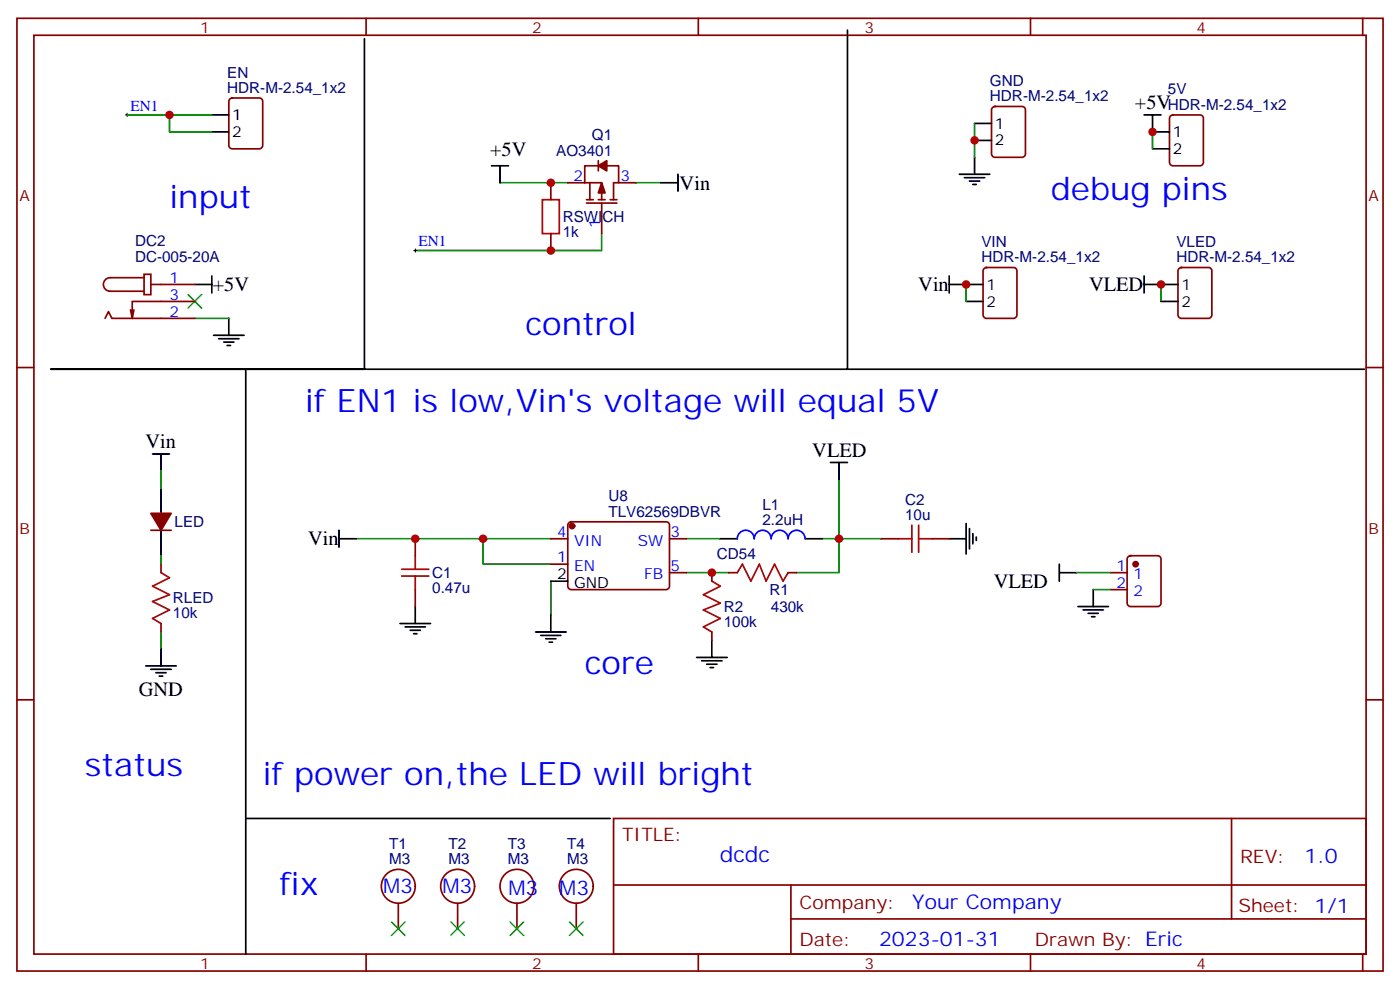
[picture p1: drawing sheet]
<svg xmlns="http://www.w3.org/2000/svg" width="291mm" height="206mm" viewBox="0 0 291 206" stroke-linecap="round" stroke-linejoin="round" font-family="sans-serif">
<g fill="none" stroke="#870000" stroke-width=".35">
<path d="M3.5 3.8h284.4v198.3h-284.4zM7.1 7.3h277.2v191.2h-277.2zM76.2 3.8v3.5M145.3 3.8v3.5M214.5 3.8v3.5M283.6 3.8v3.5M47.9 20.6l.4-.2h5.7a.71 .71 0 0 1 .7 .7v9.2a.76 .76 0 0 1-.7 .7h-5.7a.76 .76 0 0 1-.7-.7v-9.2zM114.7 38v3.6M118.2 38h3.5M121.7 38h3.5v3.6M122.8 38v3.6M124.5 34.5h-2.8v3.5"/>
<path d="M124.5 33.4v2.2M126.3 34.5h2.5v3.5h-1.1v3.6M128.8 38h3.5M206.6 22.4l.5-.2h5.6a.71 .71 0 0 1 .7 .7v9.1a.76 .76 0 0 1-.7 .7h-5.6a.76 .76 0 0 1-.7-.7v-9.1zM243.7 24.1l.4-.2h5.7a.71 .71 0 0 1 .7 .7v9.2a.76 .76 0 0 1-.7 .7h-5.7a.76 .76 0 0 1-.7-.7v-9.2zM30 57.1h1.4v4.2h-1.4zM30 57.8h-7.1a1.41 1.41 0 0 0-1.4 1.4 1.41 1.41 0 0 0 1.4 1.4h7.1M31.4 59.2h9.2M114.7 48.6v3.5M122.1 42.3h6.3M122.1 41.6h1.4M124.5 41.6h1.4"/>
<path d="M125.2 42.3v6.3M127 41.6h1.4M204.8 55.9l.5-.2h5.7a.71 .71 0 0 1 .7 .7v9.1a.76 .76 0 0 1-.7 .8h-5.7a.76 .76 0 0 1-.7-.8v-9.1zM245.4 55.9l.5-.2h5.6a.71 .71 0 0 1 .7 .7v9.1a.76 .76 0 0 1-.7 .8h-5.6a.76 .76 0 0 1-.7-.8v-9.1zM3.5 76.5h3.6M21.9 66.3l.7-1.5 .7 1.5h17.3M27.9 64.5l-.4 1.8M40.6 62.7h-13.1v3.6l-.3-1.8M284.3 76.5h3.6M31.4 110.3h4.2M33.5 117.4v1.8M86.4 112.1v3.5"/>
<path d="M114.7 112.1h3.5M114.7 117.4h3.5M118.4 108.8l.5-.2h19.7a.71 .71 0 0 1 .7 .7v12.7a.76 .76 0 0 1-.7 .7h-19.7a.76 .76 0 0 1-.7-.7v-12.7zM139.3 119.2h3.6M139.3 112.1h3.6M148.2 119.2v1.7M151.7 119.2h1.8M164 119.2h1.8M183.4 112.1h3.6M194 112.1h3.6M231.1 119.2h3.5M234.8 115.8l.5-.2h5.6a.71 .71 0 0 1 .8 .7v9.2a.76 .76 0 0 1-.8 .7h-5.6a.76 .76 0 0 1-.7-.7v-9.2z"/>
<path d="M33.5 129.8v1.7M86.4 122.7v3.5M148.2 131.5v1.8M231.1 122.7h3.5M3.5 145.6h3.6M284.3 145.6h3.6M127.7 170.3h156.6v28.2h-156.6zM256.3 170.3v20.9M76.2 198.5v3.6M82.9 188v5.3M95.2 188v5.3M107.6 188v5.3"/>
<path d="M119.9 188v5.3M127.7 184.2h156.5M145.3 198.5v3.6M164.6 191.2h119.6M164.6 184.2v14.1M214.5 198.5v3.6M283.6 198.5v3.6"/>
<circle cx="82.9" cy="184.4" r="3.5"/>
<circle cx="95.2" cy="184.4" r="3.5"/>
<circle cx="107.6" cy="184.4" r="3.5"/>
<circle cx="119.9" cy="184.4" r="3.5"/>
</g>
<g fill="none" stroke="#000" stroke-width=".35">
<path d="M176.4 6.3v70.5h-165.8h65.2v-68.8M44.1 23.9h3.5M44.1 27.4h3.5M102.3 34.5h3.5M104.1 34.5v3.5M137.6 38h3.5M141.1 36.3v3.5M199.7 36.3h6.3M200.7 37h4.3M201.8 37.7h2.1M202.5 38.4h.7M202.8 25.7h3.6"/>
<path d="M202.8 29.2h3.6M202.8 32.7v3.6M238.1 23.9h3.6M239.9 23.9v3.5h3.5M239.9 31h3.5M40.6 59.2h3.5M44.1 57.4v3.6M197.6 59.2h7M197.6 57.4v3.6M238.1 59.2h7.1M238.1 57.4v3.6M44.4 69.8h6.4"/>
<path d="M45.5 70.5h4.2M46.6 71.2h2.1M47.3 71.9h.7M47.6 66.3v3.5M51.2 76.8v121.7M176.4 76.8h107.6M201.1 62.7h3.5M241.7 62.7h3.5M31.7 94.5h3.6M33.5 94.5v3.5M172.9 96.2h3.5M174.6 96.2v3.6"/>
<path d="M33.5 101.5v5.3M33.5 110.3v5.3M70.6 112.1h3.5M70.6 110.3v3.6M149.9 112.1h3.6M167.6 112.1h3.5M197.6 112.1h3.5M201.1 108.9v6.4M201.8 110v4.2M202.5 111.1v2.1M203.2 111.8v.7M220.5 119.2h3.5"/>
<path d="M220.5 117.4v3.5M30.3 138.6h6.4M31.4 139.3h4.2M32.5 140h2.1M33.5 135v3.6M83.3 129.8h6.3M84.3 130.5h4.2M85.4 131.2h2.1M86.1 131.9h.7M86.4 126.2v3.6M111.5 131.5h6.3M112.5 132.2h4.3"/>
<path d="M113.6 132.9h2.1M114.3 133.6h.7M114.7 128v3.5M114.7 120.9h3.5M145 136.8h6.3M146 137.5h4.3M147.1 138.2h2.1M147.8 138.9h.7M148.2 133.3v3.5M224.4 126.2h6.3M225.4 126.9h4.3M226.5 127.6h2.1"/>
<path d="M227.2 128.3h.7M227.5 122.7v3.5M33.2 140.7h.7M51.2 170.3h75.8"/>
</g>
<g fill="#870000" stroke="#870000" stroke-width=".35">
<path d="M31.4 106.8h4.2l-2.1 3.5z"/>
<path d="M125.2 38l.7 2.1h-1.4z"/>
<path d="M124.5 34.5l1.8-1.1v2.2z"/>
<circle cx="119.1" cy="109.5" r=".53"/>
<circle cx="236.4" cy="117.4" r=".53"/>
</g>
<g fill="none" stroke="#008700" stroke-width=".35">
<path d="M26.5 23.9h17.6M35.3 23.9v3.5h8.8M104.1 38h14.1M132.3 38h5.3M202.8 25.7v7M239.9 27.4v3.6M125.2 48.6v3.5h-38.8M201.1 59.2v3.5M241.7 59.2v3.5M40.6 66.3h7M33.5 98v3.5M174.6 99.8v19.4h-8.8"/>
<path d="M33.5 115.6v1.8M74.1 112.1h40.6M100.5 112.1v5.3h14.2M142.9 112.1h7M142.9 119.2h8.8M171.1 112.1h12.3M224 119.2h7.1M33.5 131.5v3.5M114.7 120.9v7.1M227.5 122.7h3.6"/>
</g>
<path d="M112.9 41.6h3.5v7h-3.5zM33.5 119.2l1.8 1-3.6 1.8 3.6 1.8-3.6 1.4 3.6 1.7-3.6 1.8 1.8 1.1M83.6 119.9h5.7M83.6 118.5h5.7M86.4 115.6v2.9M86.4 119.9v2.8M153.5 119.2l1-1.8 1.8 3.5 1.7-3.5 1.5 3.5 1.7-3.5 1.8 3.5 1-1.7M187 112.1h2.8M189.8 109.3v5.6M191.2 109.3v5.6M191.2 112.1h2.8M148.2 120.9l1.7 1.1-3.5 1.8 3.5 1.7-3.5 1.4 3.5 1.8-3.5 1.8 1.8 1" fill="none" stroke="#a10000" stroke-width=".35"/>
<path d="M153.5 112.1a1.76 1.76 0 0 1 1.7-1.8 1.76 1.76 0 0 1 1.8 1.8 1.76 1.76 0 0 1 1.8-1.8 1.76 1.76 0 0 1 1.7 1.8 1.76 1.76 0 0 1 1.8-1.8 1.76 1.76 0 0 1 1.7 1.8 1.76 1.76 0 0 1 1.8-1.8 1.76 1.76 0 0 1 1.8 1.8" fill="none" stroke="#00f" stroke-width=".35"/>
<path d="M26.1 23.9h.7M26.5 23.6v.7M86.1 52.1h.7M86.4 51.8v.7" fill="none" stroke="#000" stroke-width=".21"/>
<path d="M39.2 61.3l2.8 2.8M42 61.3l-2.8 2.8M81.5 191.8l2.8 2.9M84.3 191.8l-2.8 2.9M93.8 191.8l2.9 2.9M96.7 191.8l-2.9 2.9M106.2 191.8l2.8 2.9M109 191.8l-2.8 2.9M118.5 191.8l2.9 2.9M121.4 191.8l-2.9 2.9" fill="none" stroke="#3c3" stroke-width=".35"/>
<g fill="#c00">
<circle cx="174.6" cy="112.1" r=".88"/>
<circle cx="148.2" cy="119.2" r=".88"/>
<circle cx="100.5" cy="112.1" r=".88"/>
<circle cx="86.4" cy="112.1" r=".88"/>
<circle cx="114.7" cy="52.1" r=".88"/>
<circle cx="114.7" cy="38" r=".88"/>
<circle cx="35.3" cy="23.9" r=".88"/>
<circle cx="202.8" cy="29.2" r=".88"/>
<circle cx="239.9" cy="27.4" r=".88"/>
<circle cx="241.7" cy="59.2" r=".88"/>
<circle cx="201.1" cy="59.2" r=".88"/>
</g>
<g font-size="6.7" fill="#00f">
<text x="218.7" y="41.6">debug pins</text>
<text x="35.3" y="43.3">input</text>
<text x="109.4" y="69.8">control</text>
<text x="63.5" y="85.7">if EN1 is low,Vin's voltage will equal 5V</text>
<text x="121.7" y="140.3">core</text>
<text x="17.6" y="161.5">status</text>
<text x="54.7" y="163.3">if power on,the LED will bright</text>
<text x="58.2" y="186.2">fix</text>
</g>
<text font-size="4.6" fill="#00f" x="149.8" y="179.3">dcdc</text>
<g font-size="4.2">
<text x="236.2" y="22.7">+5V</text>
<text x="102" y="32.4">+5V</text>
<text x="141.5" y="39.4">Vin</text>
<text x="44.3" y="60.6">+5V</text>
<text x="191.1" y="60.6">Vin</text>
<text x="226.7" y="60.6">VLED</text>
<text x="30.3" y="93.2">Vin</text>
<text x="169.1" y="95.2">VLED</text>
<text x="64.1" y="113.5">Vin</text>
<text x="206.8" y="122.3">VLED</text>
<text x="28.9" y="144.7">GND</text>
</g>
<g font-size="4.2" fill="#00f">
<text x="271.5" y="179.6">1.0</text>
<text x="79.7" y="185.8">M3</text>
<text x="92.1" y="185.8">M3</text>
<text x="105.8" y="186.2">M3</text>
<text x="116.4" y="186.2">M3</text>
<text x="189.9" y="189.1">Your Company</text>
<text x="183" y="196.9">2023-01-31</text>
</g>
<g font-size="3.9" fill="#800">
<text x="129.5" y="174.9">TITLE:</text>
<text x="258.1" y="179.6">REV:</text>
<text x="166.4" y="189.1">Company:</text>
<text x="257.7" y="189.7">Sheet: 1/1</text>
<text x="166.4" y="196.8">Date:</text>
<text x="215.4" y="196.9">Drawn By: Eric</text>
</g>
<g font-size="3.2" fill="#800">
<text x="41.6" y="6.8">1</text>
<text x="110.8" y="6.8">2</text>
<text x="179.9" y="6.8">3</text>
<text x="249.1" y="6.8">4</text>
<text x="4.1" y="41.9">A</text>
<text x="284.9" y="41.9">A</text>
<text x="4.1" y="111.1">B</text>
<text x="284.9" y="111.1">B</text>
<text x="41.6" y="201.5">1</text>
<text x="110.8" y="201.5">2</text>
<text x="179.9" y="201.5">3</text>
<text x="249.1" y="201.5">4</text>
</g>
<g font-size="3.2" fill="#000080">
<text x="47.3" y="16.2">EN</text>
<text x="206.1" y="17.9">GND</text>
<text x="47.3" y="19.3">HDR-M-2.54_1x2</text>
<text x="206.1" y="21.1">HDR-M-2.54_1x2</text>
<text x="243.1" y="22.9">HDR-M-2.54_1x2</text>
<text x="243.1" y="19.6">5V</text>
<text x="123.2" y="29.2">Q1</text>
<text x="115.8" y="32.4">AO3401</text>
<text x="117.1" y="46.2">RSWICH</text>
<text x="28.1" y="51.3">DC2</text>
<text x="117.1" y="49.4">1k</text>
<text x="204.3" y="51.4">VIN</text>
<text x="244.9" y="51.4">VLED</text>
<text x="28.1" y="54.5">DC-005-20A</text>
<text x="204.3" y="54.6">HDR-M-2.54_1x2</text>
<text x="244.9" y="54.6">HDR-M-2.54_1x2</text>
<text x="126.7" y="107.5">TLV62569DBVR</text>
<text x="126.7" y="104.4">U8</text>
<text x="158.7" y="106.1">L1</text>
<text x="188.4" y="105.1">C2</text>
<text x="36.3" y="109.6">LED</text>
<text x="158.7" y="109.3">2.2uH</text>
<text x="188.4" y="108.2">10u</text>
<text x="149.2" y="116.3">CD54</text>
<text x="36" y="125.5">RLED</text>
<text x="90" y="123.5">0.47u</text>
<text x="90" y="120.3">C1</text>
<text x="160.2" y="123.9">R1</text>
<text x="36" y="128.7">10k</text>
<text x="150.6" y="130.5">100k</text>
<text x="150.6" y="127.4">R2</text>
<text x="160.4" y="127.4">430k</text>
<text x="81" y="179.8">M3</text>
<text x="81" y="176.6">T1</text>
<text x="93.3" y="179.8">M3</text>
<text x="93.3" y="176.6">T2</text>
<text x="105.7" y="179.8">M3</text>
<text x="105.7" y="176.6">T3</text>
<text x="118" y="179.8">M3</text>
<text x="118" y="176.6">T4</text>
</g>
<g font-size="3.2" fill="#00f">
<text x="27.2" y="23">EN1</text>
<text x="119.3" y="37.7">2</text>
<text x="129.1" y="37.7">3</text>
<text x="124.9" y="47.5" transform="rotate(-90 124.9 47.5)">1</text>
<text x="87.1" y="51.3">EN1</text>
<text x="35.3" y="58.8">1</text>
<text x="35.3" y="65.9">2</text>
<text x="35.3" y="62.4">3</text>
<text x="116" y="111.8">4</text>
<text x="119.5" y="113.5">VIN</text>
<text x="132.7" y="113.5">SW</text>
<text x="139.5" y="111.8">3</text>
<text x="116" y="117.1">1</text>
<text x="119.5" y="118.8">EN</text>
<text x="139.5" y="118.8">5</text>
<text x="232.4" y="118.8">1</text>
<text x="134" y="120.6">FB</text>
<text x="232.4" y="122.3">2</text>
<text x="235.9" y="120.6">1</text>
<text x="235.9" y="124.1">2</text>
</g>
<g font-size="3.2">
<text x="48.3" y="25">1</text>
<text x="48.3" y="28.5">2</text>
<text x="207.1" y="26.7">1</text>
<text x="244.1" y="28.5">1</text>
<text x="207.1" y="30.3">2</text>
<text x="244.1" y="32">2</text>
<text x="205.3" y="60.3">1</text>
<text x="205.3" y="63.8">2</text>
<text x="245.9" y="60.3">1</text>
<text x="245.9" y="63.8">2</text>
<text x="116" y="120.6">2</text>
<text x="119.5" y="122.3">GND</text>
</g>
</svg>
